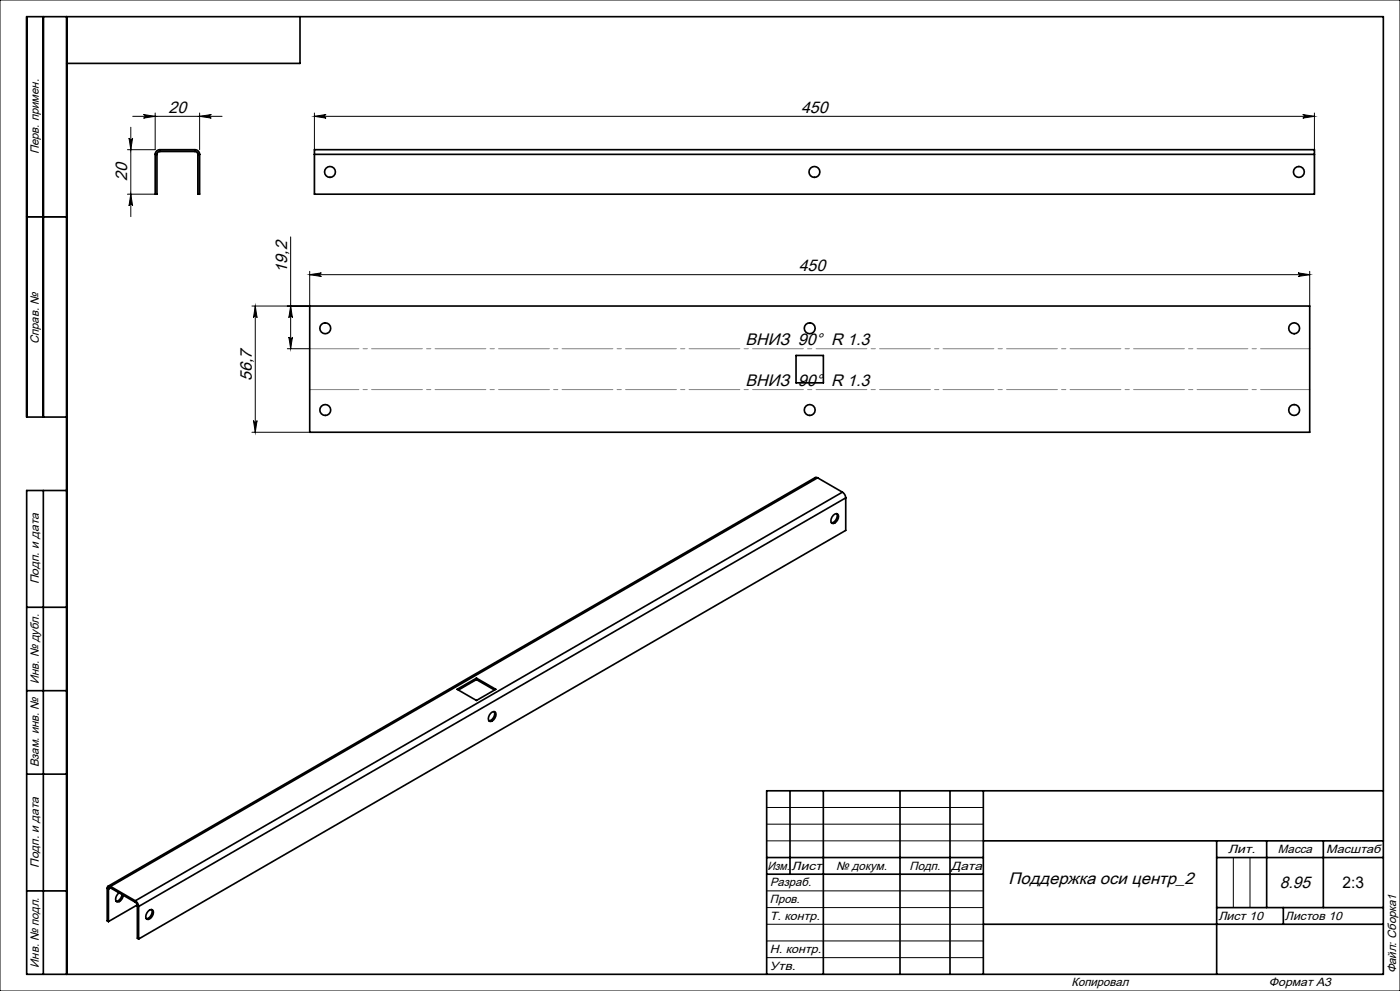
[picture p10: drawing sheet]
<svg xmlns="http://www.w3.org/2000/svg" width="420mm" height="297mm" viewBox="0 0 420 297" stroke-linecap="round" stroke-linejoin="round" font-family="sans-serif">
<g fill="none" stroke="#000" stroke-width=".3">
<path d="M0 0h420v297h-420zM39.2 38.1v26.8M39.8 34.9h26.8M43.1 34.3l3.5 .6-3.5 .5a.54 .54 0 0 0 .5-.5 .54 .54 0 0 0-.5-.6zM46.6 33.9v11h-8.4M59.9 33.9v11M59.9 34.9l3.5-.6a.54 .54 0 0 0-.5 .6 .54 .54 0 0 0 .5 .5zM94.3 34.9h300M94.3 33.9v24.3M94.3 34.9l3.5-.6a.54 .54 0 0 0-.5 .6 .54 .54 0 0 0 .5 .5zM390.8 34.3l3.5 .6-3.5 .5a.54 .54 0 0 0 .5-.5 .54 .54 0 0 0-.5-.6zM394.3 33.9v24.3"/>
<path d="M38.2 58.2h8.3M38.7 41.4a.54 .54 0 0 0 .5 .5 .54 .54 0 0 0 .6-.5l-.6 3.5zM39.2 58.2l.6 3.5a.54 .54 0 0 0-.6-.5 .54 .54 0 0 0-.5 .5zM8 65h12M87.2 71v33.5M76.6 91.7l.5 3.5a.54 .54 0 0 0-.5-.5 .54 .54 0 0 0-.6 .5zM76.6 91.7v37.8M87.2 91.7l.5 3.5a.54 .54 0 0 0-.5-.5 .54 .54 0 0 0-.5 .5zM92.9 81.3v10.4h-17.3M92.9 82.3h300M92.9 82.3l3.5-.5a.54 .54 0 0 0-.5 .5 .54 .54 0 0 0 .5 .6zM389.4 81.8l3.5 .5-3.5 .6a.54 .54 0 0 0 .5-.6 .54 .54 0 0 0-.5-.5z"/>
<path d="M392.9 81.3v10.4M86.2 104.5h6.7M86.7 101a.54 .54 0 0 0 .5 .5 .54 .54 0 0 0 .5-.5l-.5 3.5zM75.6 129.5h17.3M76 126a.54 .54 0 0 0 .6 .6 .54 .54 0 0 0 .5-.6l-.5 3.5zM230 242h65M230 247h65M230 252h65M370 257v15M375 257v15M230 267h65M230 272h65"/>
<path d="M230 277h65M230 282h65M230 287h65"/>
</g>
<g fill="none" stroke="#000" stroke-width=".5">
<path d="M13 5v120M20 5v287M90 5v14h-70M46.6 46.3h.5M46.6 46.3v11.9h.5v-11.9M48 45.4a.87 .87 0 0 0-.9 .9M48 44.9a1.4 1.4 0 0 0-1.4 1.4M48 44.9v.5M48 44.9h10.5M48 45.4h10.5M58.5 45.4a.87 .87 0 0 1 .9 .9M58.5 44.9a1.4 1.4 0 0 1 1.4 1.4"/>
<path d="M58.5 44.9v.5M59.4 46.3h.5M59.4 46.3v11.9h.5v-11.9M94.3 46.3v-1.4h300v1.4M94.3 46.3h300M94.3 46.3v11.9h300v-11.9M8 65h12M92.9 91.7h300v37.8h-300zM238.8 106.5h8.2v8.2h-8.2zM20 125h-12v-120h407v287h-407v-145h12M13 147v145M245.3 143.2l-.7-.1-212.2 122.5"/>
<path d="M245.3 143.2l-212.2 122.5M245.3 143.2l7.4 4.3M250 154.4l.9-.5 .3 .1a1.89 1.89 0 0 1-1.6 2.8 1.63 1.63 0 0 1 .4-2.4zM251 153.9a2.1 2.1 0 0 1-1.6 2.8M252.7 147.5a2.19 2.19 0 0 1 1 1.7M252.7 147.5l-212.1 122.5M253.7 149.2l-212.1 122.5M253.7 149.2v9.8l-212.1 122.4M8 182h12M8 207h12M137.1 206.6l5.8-3.4 5.8 3.4-5.8 3.3zM142.9 203.2v.5"/>
<path d="M142.9 203.7l5.5 3.1M142.9 203.7l-5.4 3.1M147.2 213.8l.9-.5h.4a1.89 1.89 0 0 1-1.7 2.9 1.63 1.63 0 0 1 .4-2.4zM148.3 213.3a2.1 2.1 0 0 1-1.6 2.7M8 232h12M237 237v25M247 237v55M270 237v55M285 237v55M295 237v55M415 237h-185v55M230 257h65"/>
<path d="M295 252h120M365 252v40M365 257h50M380 252v20M397 252v20M8 267h12M32.2 266.2l.3 .3M32.2 266.2v9.8l.3 .2M32.5 266.5v9.7M33.1 265.7a.6 .6 0 0 0-.7-.1 .6 .6 0 0 0-.2 .6M33.1 266.1a.37 .37 0 0 0-.4 0 .37 .37 0 0 0-.2 .4M33.1 265.7l7.5 4.3"/>
<path d="M33.1 266.1l7.5 4.3M33.1 265.7v.4M33.1 266.1l-.6 .4M35.7 267.6a1.93 1.93 0 0 0-.7 2.7 1.93 1.93 0 0 0 2-2M36.6 268.1a2.12 2.12 0 0 1-1.8 2M40.6 270.4l.6 1.1M40.6 270a2.19 2.19 0 0 1 1 1.7M40.6 270v.4M41.2 271.2l-8.7 5M41.2 271.5l.4 .2M41.2 271.5v9.7l.4 .2M41.6 271.7v9.7"/>
<path d="M44.4 273.1l.5-.4h.8a1.89 1.89 0 0 1-1.6 2.8 1.63 1.63 0 0 1 .3-2.4zM45.5 272.6a2.1 2.1 0 0 1-1.6 2.7M230 262h65M295 277h120M365 272h50M385 272v5"/>
<circle cx="99" cy="51.5" r="1.63"/>
<circle cx="244.3" cy="51.5" r="1.63"/>
<circle cx="389.7" cy="51.5" r="1.63"/>
<circle cx="97.6" cy="98.4" r="1.63"/>
<circle cx="242.9" cy="98.4" r="1.63"/>
<circle cx="388.2" cy="98.4" r="1.63"/>
<circle cx="97.6" cy="122.9" r="1.63"/>
<circle cx="242.9" cy="122.9" r="1.63"/>
<circle cx="388.2" cy="122.9" r="1.63"/>
</g>
<path d="M92.9 104.5h300M392.9 116.8h-300" fill="none" stroke="#808080" stroke-width=".3" stroke-dasharray="15.2 1.3 1.3 1.3" stroke-dashoffset=".5"/>
<g fill="#000">
<path d="M59.9 34.9l3.5-.6a.54 .54 0 0 0-.5 .6 .54 .54 0 0 0 .5 .5zM43.1 34.3l3.5 .6-3.5 .5a.54 .54 0 0 0 .5-.5 .54 .54 0 0 0-.5-.6zM389.4 81.8l3.5 .5-3.5 .6a.54 .54 0 0 0 .5-.6 .54 .54 0 0 0-.5-.5zM92.9 82.3l3.5-.5a.54 .54 0 0 0-.5 .5 .54 .54 0 0 0 .5 .6z"/>
<path d="M94.3 34.9l3.5-.6a.54 .54 0 0 0-.5 .6 .54 .54 0 0 0 .5 .5zM390.8 34.3l3.5 .6-3.5 .5a.54 .54 0 0 0 .5-.5 .54 .54 0 0 0-.5-.6z"/>
<path d="M38.7 41.4a.54 .54 0 0 0 .5 .5 .54 .54 0 0 0 .6-.5l-.6 3.5zM39.2 58.2l.6 3.5a.54 .54 0 0 0-.6-.5 .54 .54 0 0 0-.5 .5z"/>
<path d="M76 126a.54 .54 0 0 0 .6 .6 .54 .54 0 0 0 .5-.6l-.5 3.5zM76.6 91.7l.5 3.5a.54 .54 0 0 0-.5-.5 .54 .54 0 0 0-.6 .5zM86.7 101a.54 .54 0 0 0 .5 .5 .54 .54 0 0 0 .5-.5l-.5 3.5zM87.2 91.7l.5 3.5a.54 .54 0 0 0-.5-.5 .54 .54 0 0 0-.5 .5z"/>
</g>
<g font-size="5">
<text x="50.5" y="33.8">20</text>
<text x="240.3" y="33.8">450</text>
<text x="38.2" y="54.2" transform="rotate(-90 38.2 54.2)">20</text>
<text x="86.1" y="81.7" transform="rotate(-90 86.1 81.7)">19,2</text>
<text x="239.6" y="81.2">450</text>
<text x="223.7" y="103.4">ВНИЗ 90° R 1.3</text>
<text x="75.5" y="114.2" transform="rotate(-90 75.5 114.2)">56,7</text>
<text x="223.7" y="115.7">ВНИЗ 90° R 1.3</text>
<text x="302.5" y="265">Поддержка оси центр_2</text>
<text x="383.9" y="266">8.95</text>
</g>
<text font-size="4.8" x="402.8" y="266">2:3</text>
<g font-size="3.6">
<text x="11.6" y="46.3" transform="rotate(-90 11.6 46.3)">Перв. примен.</text>
<text x="11.6" y="103.2" transform="rotate(-90 11.6 103.2)">Справ. №</text>
<text x="11.6" y="175.1" transform="rotate(-90 11.6 175.1)">Подп. и дата</text>
<text x="11.6" y="205" transform="rotate(-90 11.6 205)">Инв. № дубл.</text>
<text x="11.6" y="230" transform="rotate(-90 11.6 230)">Взам. инв. №</text>
<text x="368.4" y="255.6">Лит.</text>
<text x="383.4" y="255.6">Масса</text>
<text x="397.8" y="255.6">Масштаб</text>
<text x="11.6" y="260.1" transform="rotate(-90 11.6 260.1)">Подп. и дата</text>
<text x="230.2" y="260.6">Изм.</text>
<text x="237.5" y="260.6">Лист</text>
<text x="250.9" y="260.6">№ докум.</text>
<text x="272.9" y="260.6">Подп.</text>
<text x="285.4" y="260.6">Дата</text>
<text x="231" y="265.6">Разраб.</text>
<text x="231" y="275.6">Т. контр.</text>
<text x="231" y="270.6">Пров.</text>
<text x="365.5" y="275.6">Лист 10</text>
<text x="385.5" y="275.6">Листов 10</text>
<text x="231" y="285.6">Н. контр.</text>
<text x="11.6" y="290" transform="rotate(-90 11.6 290)">Инв. № подл.</text>
<text x="231" y="290.6">Утв.</text>
<text x="418.9" y="291.7" transform="rotate(-90 418.9 291.7)">Файл: Сборка1</text>
<text x="321.5" y="295.6">Копировал</text>
<text x="380.7" y="295.6">Формат А3</text>
</g>
</svg>
